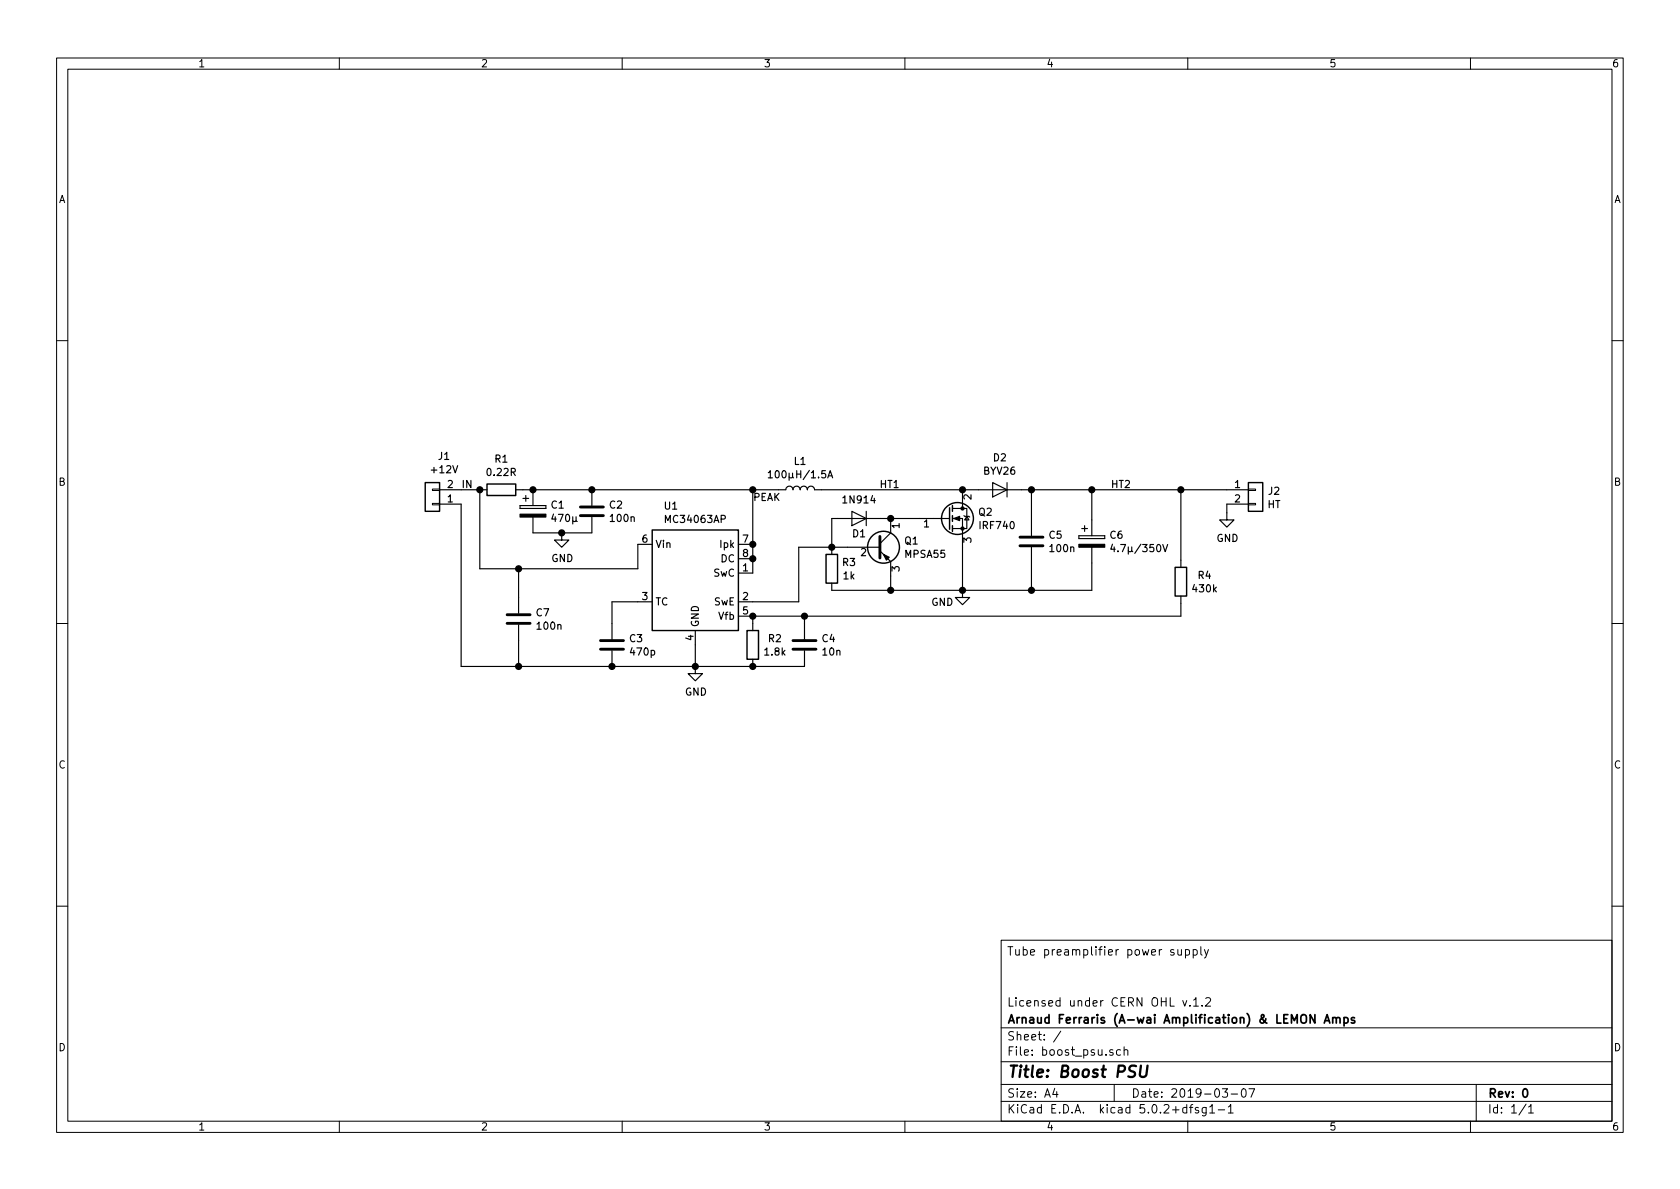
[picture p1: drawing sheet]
EESchema Schematic File Version 4
LIBS:boost_psu-cache
EELAYER 26 0
EELAYER END
$Descr A4 11693 8268
encoding utf-8
Sheet 1 1
Title "Boost PSU"
Date "2019-03-07"
Rev "0"
Comp "Arnaud Ferraris (A-wai Amplification) & LEMON Amps"
Comment1 "Licensed under CERN OHL v.1.2"
Comment2 ""
Comment3 ""
Comment4 "Tube preamplifier power supply"
$EndDescr
$Comp
L Regulator_Switching:MC34063AP U1
U 1 1
P 4840 3980
F 0 "U1" H 4617 4450 50  0000 L CNN
F 1 "MC34063AP" H 4617 4357 50  0000 L CNN
F 2 "Package_DIP:DIP-8_W7.62mm_LongPads" H 4890 3530 50  0001 L CNN
F 3 "http://www.onsemi.com/pub_link/Collateral/MC34063A-D.PDF" H 5340 3880 50  0001 C CNN
	1    4840 3980
	1    0    0    -1  
$EndComp
$Comp
L Device:C C2
U 1 1
P 4120 3550
F 0 "C2" H 4235 3597 50  0000 L CNN
F 1 "100n" H 4235 3504 50  0000 L CNN
F 2 "Capacitor_THT:C_Rect_L7.2mm_W3.0mm_P5.00mm_FKS2_FKP2_MKS2_MKP2" H 4158 3400 50  0001 C CNN
F 3 "~" H 4120 3550 50  0001 C CNN
	1    4120 3550
	1    0    0    -1  
$EndComp
$Comp
L Device:CP C1
U 1 1
P 3710 3550
F 0 "C1" H 3829 3597 50  0000 L CNN
F 1 "470µ" H 3829 3504 50  0000 L CNN
F 2 "Capacitor_THT:CP_Radial_D10.0mm_P5.00mm" H 3748 3400 50  0001 C CNN
F 3 "~" H 3710 3550 50  0001 C CNN
	1    3710 3550
	1    0    0    -1  
$EndComp
$Comp
L Device:D D2
U 1 1
P 6960 3400
F 0 "D2" H 6960 3181 50  0000 C CNN
F 1 "BYV26" H 6960 3274 50  0000 C CNN
F 2 "Diode_THT:D_DO-15_P10.16mm_Horizontal" H 6960 3400 50  0001 C CNN
F 3 "~" H 6960 3400 50  0001 C CNN
	1    6960 3400
	-1   0    0    1   
$EndComp
$Comp
L Transistor_FET:IRF740 Q2
U 1 1
P 6600 3600
F 0 "Q2" H 6806 3647 50  0000 L CNN
F 1 "IRF740" H 6806 3554 50  0000 L CNN
F 2 "Package_TO_SOT_THT:TO-220-3_Vertical" H 6850 3525 50  0001 L CIN
F 3 "http://www.vishay.com/docs/91054/91054.pdf" H 6600 3600 50  0001 L CNN
	1    6600 3600
	1    0    0    -1  
$EndComp
$Comp
L Device:Q_PNP_CBE Q1
U 1 1
P 6100 3800
F 0 "Q1" H 6291 3847 50  0000 L CNN
F 1 "MPSA55" H 6291 3754 50  0000 L CNN
F 2 "Package_TO_SOT_THT:TO-92_Inline_Wide" H 6300 3900 50  0001 C CNN
F 3 "~" H 6100 3800 50  0001 C CNN
	1    6100 3800
	1    0    0    -1  
$EndComp
$Comp
L Device:L L1
U 1 1
P 5570 3400
F 0 "L1" V 5764 3400 50  0000 C CNN
F 1 "100µH/1.5A" V 5671 3400 50  0000 C CNN
F 2 "ProjectLib:L_Radial_D10.5mm_P5.00mm_MuRATA_1200RS" H 5570 3400 50  0001 C CNN
F 3 "~" H 5570 3400 50  0001 C CNN
	1    5570 3400
	0    -1   -1   0   
$EndComp
Wire Wire Line
	5240 3780 5240 3880
Wire Wire Line
	5240 3880 5240 3980
Connection ~ 5240 3880
$Comp
L Device:R R1
U 1 1
P 3490 3400
F 0 "R1" V 3700 3400 50  0000 C CNN
F 1 "0.22R" V 3607 3400 50  0000 C CNN
F 2 "Resistor_THT:R_Axial_DIN0207_L6.3mm_D2.5mm_P7.62mm_Horizontal" V 3420 3400 50  0001 C CNN
F 3 "~" H 3490 3400 50  0001 C CNN
	1    3490 3400
	0    -1   -1   0   
$EndComp
Wire Wire Line
	5240 3400 5240 3780
Connection ~ 5240 3780
$Comp
L Device:R R3
U 1 1
P 5790 3950
F 0 "R3" H 5910 3997 50  0000 C CNN
F 1 "1k" H 5910 3904 50  0000 C CNN
F 2 "Resistor_THT:R_Axial_DIN0207_L6.3mm_D2.5mm_P7.62mm_Horizontal" V 5720 3950 50  0001 C CNN
F 3 "~" H 5790 3950 50  0001 C CNN
	1    5790 3950
	1    0    0    -1  
$EndComp
$Comp
L Device:D D1
U 1 1
P 5980 3600
F 0 "D1" H 5980 3710 50  0000 C CNN
F 1 "1N914" H 5980 3474 50  0000 C CNN
F 2 "Diode_THT:D_DO-35_SOD27_P7.62mm_Horizontal" H 5980 3600 50  0001 C CNN
F 3 "~" H 5980 3600 50  0001 C CNN
	1    5980 3600
	-1   0    0    1   
$EndComp
Wire Wire Line
	5790 3800 5900 3800
Wire Wire Line
	5790 3800 5790 3600
Wire Wire Line
	5790 3600 5830 3600
Connection ~ 5790 3800
Wire Wire Line
	6130 3600 6200 3600
Wire Wire Line
	5790 4100 6200 4100
Wire Wire Line
	6200 4100 6200 4000
Wire Wire Line
	6400 3600 6200 3600
Connection ~ 6200 3600
$Comp
L Device:R R2
U 1 1
P 5240 4480
F 0 "R2" H 5394 4527 50  0000 C CNN
F 1 "1.8k" H 5394 4434 50  0000 C CNN
F 2 "Resistor_THT:R_Axial_DIN0207_L6.3mm_D2.5mm_P7.62mm_Horizontal" V 5170 4480 50  0001 C CNN
F 3 "~" H 5240 4480 50  0001 C CNN
	1    5240 4480
	1    0    0    -1  
$EndComp
$Comp
L Device:C C3
U 1 1
P 4260 4480
F 0 "C3" H 4375 4527 50  0000 L CNN
F 1 "470p" H 4375 4434 50  0000 L CNN
F 2 "Capacitor_THT:C_Rect_L7.2mm_W3.0mm_P5.00mm_FKS2_FKP2_MKS2_MKP2" H 4298 4330 50  0001 C CNN
F 3 "~" H 4260 4480 50  0001 C CNN
	1    4260 4480
	1    0    0    -1  
$EndComp
$Comp
L Device:C C4
U 1 1
P 5600 4480
F 0 "C4" H 5715 4527 50  0000 L CNN
F 1 "10n" H 5715 4434 50  0000 L CNN
F 2 "Capacitor_THT:C_Rect_L7.2mm_W3.0mm_P5.00mm_FKS2_FKP2_MKS2_MKP2" H 5638 4330 50  0001 C CNN
F 3 "~" H 5600 4480 50  0001 C CNN
	1    5600 4480
	1    0    0    -1  
$EndComp
$Comp
L Device:R R4
U 1 1
P 8220 4040
F 0 "R4" H 8385 4087 50  0000 C CNN
F 1 "430k" H 8385 3994 50  0000 C CNN
F 2 "Resistor_THT:R_Axial_DIN0207_L6.3mm_D2.5mm_P7.62mm_Horizontal" V 8150 4040 50  0001 C CNN
F 3 "~" H 8220 4040 50  0001 C CNN
	1    8220 4040
	1    0    0    -1  
$EndComp
$Comp
L Device:CP C6
U 1 1
P 7600 3760
F 0 "C6" H 7719 3807 50  0000 L CNN
F 1 "4.7µ/350V" H 7719 3714 50  0000 L CNN
F 2 "Capacitor_THT:CP_Radial_D13.0mm_P5.00mm" H 7638 3610 50  0001 C CNN
F 3 "~" H 7600 3760 50  0001 C CNN
	1    7600 3760
	1    0    0    -1  
$EndComp
$Comp
L Device:C C5
U 1 1
P 7180 3760
F 0 "C5" H 7295 3807 50  0000 L CNN
F 1 "100n" H 7295 3714 50  0000 L CNN
F 2 "Capacitor_THT:C_Disc_D10.5mm_W5.0mm_P5.00mm" H 7218 3610 50  0001 C CNN
F 3 "~" H 7180 3760 50  0001 C CNN
	1    7180 3760
	1    0    0    -1  
$EndComp
Wire Wire Line
	7180 3610 7180 3400
Wire Wire Line
	7180 3400 7110 3400
Wire Wire Line
	6700 3400 6810 3400
Wire Wire Line
	7180 3400 7600 3400
Wire Wire Line
	7600 3400 7600 3610
Connection ~ 7180 3400
Wire Wire Line
	6200 4100 6700 4100
Wire Wire Line
	7600 4100 7600 3910
Connection ~ 6200 4100
Wire Wire Line
	7180 3910 7180 4100
Connection ~ 7180 4100
Wire Wire Line
	7180 4100 7600 4100
Wire Wire Line
	6700 3800 6700 4100
Connection ~ 6700 4100
Wire Wire Line
	6700 4100 7180 4100
Wire Wire Line
	8220 3400 7600 3400
Wire Wire Line
	8220 3400 8220 3890
Connection ~ 7600 3400
Wire Wire Line
	5240 4280 5240 4330
Connection ~ 5240 4280
Wire Wire Line
	5240 4630 4840 4630
Wire Wire Line
	4840 4630 4840 4480
Connection ~ 5240 4630
Wire Wire Line
	4840 4630 4260 4630
Connection ~ 4840 4630
Wire Wire Line
	4260 4180 4440 4180
Wire Wire Line
	5720 3400 6700 3400
Connection ~ 6700 3400
Wire Wire Line
	5420 3400 5240 3400
Connection ~ 5240 3400
Wire Wire Line
	5240 4180 5560 4180
Wire Wire Line
	5560 4180 5560 3800
Wire Wire Line
	5560 3800 5790 3800
Wire Wire Line
	8220 4280 8220 4190
$Comp
L power:GND #PWR01
U 1 1
P 4840 4630
F 0 "#PWR01" H 4840 4380 50  0001 C CNN
F 1 "GND" H 4845 4455 50  0000 C CNN
F 2 "" H 4840 4630 50  0001 C CNN
F 3 "" H 4840 4630 50  0001 C CNN
	1    4840 4630
	1    0    0    -1  
$EndComp
$Comp
L power:GND #PWR02
U 1 1
P 6700 4100
F 0 "#PWR02" H 6700 3850 50  0001 C CNN
F 1 "GND" H 6560 4020 50  0000 C CNN
F 2 "" H 6700 4100 50  0001 C CNN
F 3 "" H 6700 4100 50  0001 C CNN
	1    6700 4100
	1    0    0    -1  
$EndComp
Wire Wire Line
	5240 4630 5600 4630
Wire Wire Line
	5600 4330 5600 4280
Connection ~ 5600 4280
Wire Wire Line
	5600 4280 8220 4280
Wire Wire Line
	5240 4280 5600 4280
Wire Wire Line
	4260 4180 4260 4330
$Comp
L Connector_Generic:Conn_01x02 J1
U 1 1
P 3010 3500
F 0 "J1" H 2929 3171 50  0000 C CNN
F 1 "+12V" H 2929 3264 50  0000 C CNN
F 2 "TerminalBlock:TerminalBlock_bornier-2_P5.08mm" H 3010 3500 50  0001 C CNN
F 3 "~" H 3010 3500 50  0001 C CNN
	1    3010 3500
	-1   0    0    1   
$EndComp
$Comp
L Connector_Generic:Conn_01x02 J2
U 1 1
P 8740 3400
F 0 "J2" H 8869 3393 50  0000 C CNN
F 1 "HT" H 8869 3300 50  0000 C CNN
F 2 "TerminalBlock:TerminalBlock_bornier-2_P5.08mm" H 8740 3400 50  0001 C CNN
F 3 "~" H 8740 3400 50  0001 C CNN
	1    8740 3400
	1    0    0    -1  
$EndComp
Wire Wire Line
	8540 3400 8220 3400
Connection ~ 8220 3400
$Comp
L power:GND #PWR03
U 1 1
P 8540 3560
F 0 "#PWR03" H 8540 3310 50  0001 C CNN
F 1 "GND" H 8545 3385 50  0000 C CNN
F 2 "" H 8540 3560 50  0001 C CNN
F 3 "" H 8540 3560 50  0001 C CNN
	1    8540 3560
	1    0    0    -1  
$EndComp
Wire Wire Line
	8540 3560 8540 3500
Wire Wire Line
	3210 4630 3210 3500
Connection ~ 4260 4630
Text Label 6120 3400 0    50   ~ 0
HT1
Text Label 5240 3490 0    50   ~ 0
PEAK
Text Label 7730 3400 0    50   ~ 0
HT2
Text Label 3210 3400 0    50   ~ 0
IN
Wire Wire Line
	3210 4630 3610 4630
Wire Wire Line
	3640 3400 3710 3400
Connection ~ 3710 3400
Wire Wire Line
	3710 3400 4120 3400
Connection ~ 4120 3400
Wire Wire Line
	4120 3400 5240 3400
Wire Wire Line
	3710 3700 3910 3700
$Comp
L power:GND #PWR04
U 1 1
P 3910 3700
F 0 "#PWR04" H 3910 3450 50  0001 C CNN
F 1 "GND" H 3915 3525 50  0000 C CNN
F 2 "" H 3910 3700 50  0001 C CNN
F 3 "" H 3910 3700 50  0001 C CNN
	1    3910 3700
	1    0    0    -1  
$EndComp
Connection ~ 3910 3700
Wire Wire Line
	3910 3700 4120 3700
Wire Wire Line
	3210 3400 3340 3400
Wire Wire Line
	3340 3400 3340 3950
Wire Wire Line
	3340 3950 3610 3950
Wire Wire Line
	4440 3950 4440 3780
Connection ~ 3340 3400
$Comp
L Device:C C7
U 1 1
P 3610 4300
F 0 "C7" H 3725 4347 50  0000 L CNN
F 1 "100n" H 3725 4254 50  0000 L CNN
F 2 "Capacitor_THT:C_Rect_L7.2mm_W3.0mm_P5.00mm_FKS2_FKP2_MKS2_MKP2" H 3648 4150 50  0001 C CNN
F 3 "~" H 3610 4300 50  0001 C CNN
	1    3610 4300
	1    0    0    -1  
$EndComp
Wire Wire Line
	3610 4450 3610 4630
Connection ~ 3610 4630
Wire Wire Line
	3610 4630 4260 4630
Wire Wire Line
	3610 4150 3610 3950
Connection ~ 3610 3950
Wire Wire Line
	3610 3950 4440 3950
$EndSCHEMATC
